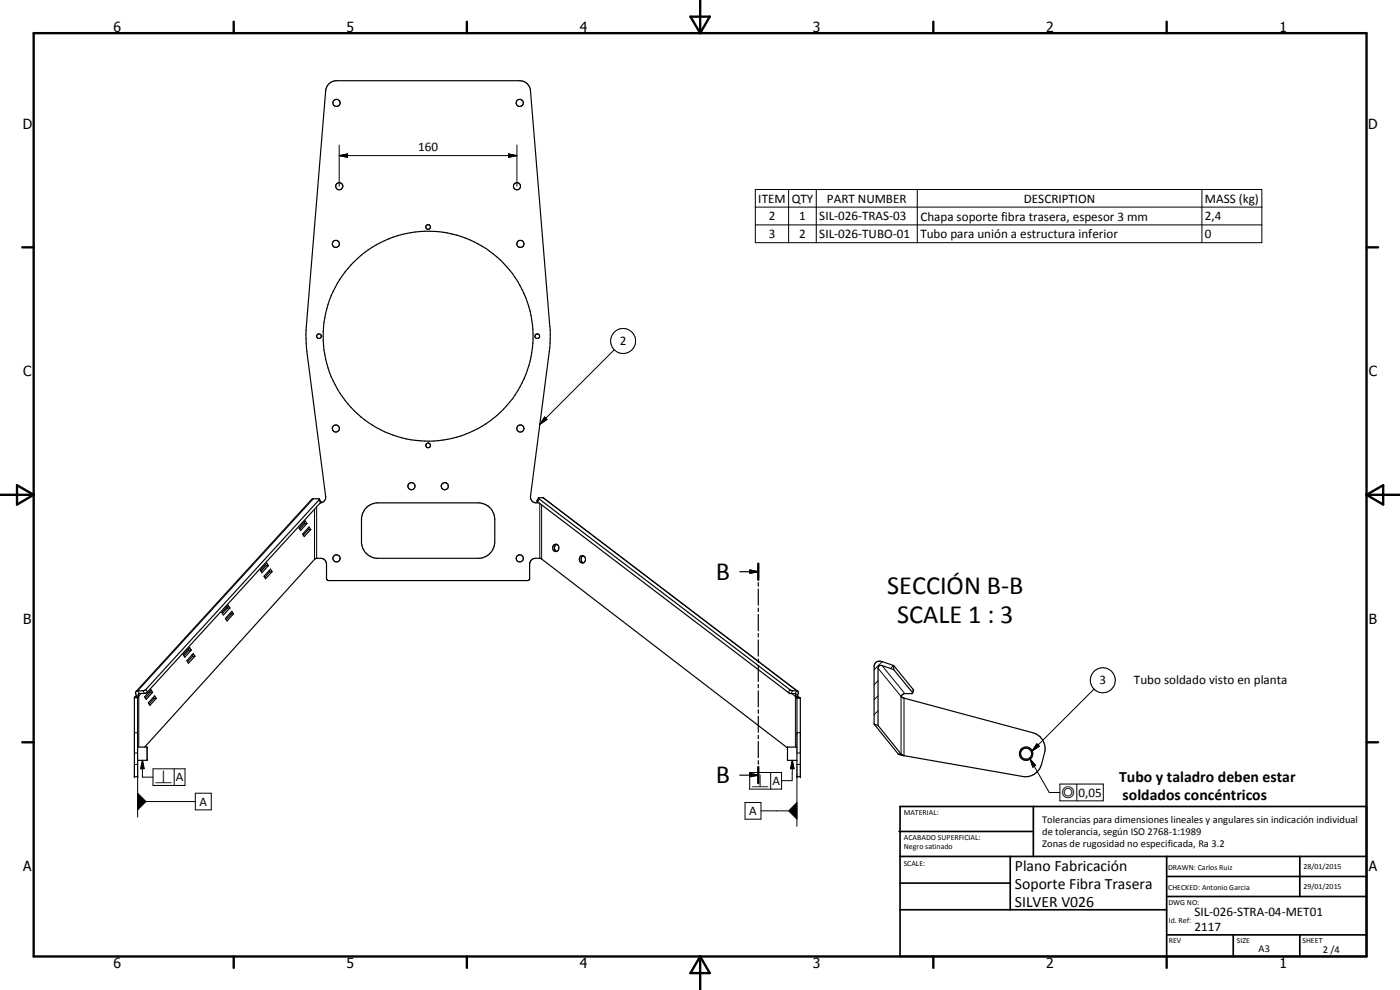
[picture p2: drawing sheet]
<svg xmlns="http://www.w3.org/2000/svg" width="420mm" height="297mm" viewBox="0 0 420 297" stroke-linecap="round" stroke-linejoin="round" font-family="sans-serif">
<g fill="none" stroke="#000" stroke-width=".35">
<path d="M91.3 156.7l.2 .4M91.5 157.1h.6M91.5 157.1l-1.6 1.6M91.6 156.3l.5 .8-1.9 2.1-.5-.8zM92.4 158.5l.2 .4M92.6 158.9h.6M92.6 158.9l-1.6 1.7M92.7 158.1l.5 .8-1.9 2.1-.5-.8zM95.8 149.7l-52 57.2-.8 .4h-1.7l-.6 .3 .3 1.2M95.8 149.7l.5 .8-.1 .3-52 56.8-.8 .5h-1.7l-.2 .2 .1 .5M95.8 149.7l-1.9-.1-.4 .2-52.7 57.7M96.1 150.9a1.69 1.69 0 0 0 1.6-1.9l-5.6-43.4-.3-5.1 5.9-73.2a3.3 3.3 0 0 1 3.3-3.1h54.9a3.2 3.2 0 0 1 3.3 3.1l5.9 71.8-.1 5.2-5.8 44.7a1.89 1.89 0 0 0 2.5 1.9"/>
<path d="M110.1 152.1l1.4-.8 1.5-.4h31a5 5 0 0 1 4.5 5v6.7a5 5 0 0 1-4.5 4.9h-31a5.1 5.1 0 0 1-4.5-4.4v-7.7l.4-1.6zM161.6 149.4l75.5 57.5 .7 .4 1.6 .1M161.6 149.4l1.6 .1 76.2 57.9M161.6 149.4l-.4 .8v.3l75.4 57.3 .7 .3 1.5 .1-.1 .8M79.7 169.4l.2 .3M79.9 169.7h.6M79.9 169.7l-1.6 1.7M80.1 169l.4 .7-1.9 2.1-.5-.7zM80.8 171.2l.2 .3M81 171.5h.6M81 171.5l-1.6 1.7M81.2 170.8l.4 .7-1.9 2.2-.5-.8z"/>
<path d="M167.1 163.3a1.19 1.19 0 0 1 0 2.1M167.1 163.3a1.16 1.16 0 0 0-.7 1.1 1.16 1.16 0 0 0 .7 1M167.1 163.3a1.07 1.07 0 0 0-1.2 1.1 1.07 1.07 0 0 0 1.2 1M175 166.8a1.19 1.19 0 0 0 0 2.1M175 166.8a1.07 1.07 0 0 0-1.1 1 1.07 1.07 0 0 0 1.1 1.1M175 166.8a1.16 1.16 0 0 1 .7 1 1.16 1.16 0 0 1-.7 1.1M222 171.5h5.6M225.1 171l2.5 .5-2.5 .5zM227.6 169.1v4.8M227.6 174.8v1.1M227.6 176.7v4.9M56.5 194.7l.2 .4"/>
<path d="M56.7 195.1h.7M56.7 195.1l-1.5 1.6M56.9 194.3l.5 .8-2 2.1-.4-.8zM57.6 196.5l.2 .4M57.8 196.9h.7M57.8 196.9l-1.5 1.6M58 196.1l.5 .8-2 2.1-.4-.8zM68.1 182.1l.2 .3M68.3 182.4h.7M68.3 182.4l-1.6 1.7M68.5 181.6l.5 .8-2 2.1-.4-.7zM69.2 183.9l.2 .3"/>
<path d="M69.4 184.2h.7M69.4 184.2l-1.5 1.7M69.6 183.4l.5 .8-2 2.1-.5-.8zM227.6 182.5v1M227.6 184.4v4.8M227.6 190.1v1M227.6 192v4.8M227.6 197.7v1.1M227.6 199.6v4.9M268.2 199.7l-3.5-1.2a1.64 1.64 0 0 0-2.4 1.3v17.5M268.2 199.7v1.2M268.2 199.7l5.9 7.2-.2 1.1"/>
<path d="M40.3 209.3v23.7h1v-23.7M40.3 209.3h1M41 208.8h.6M41 208.8l-.7 .5M41.6 208.8l-.3 .5M44.9 207.4l.3 .3M45.2 207.7h.6M45.2 207.7l-1.6 1.7M45.3 207l.5 .7-1.9 2.1-.5-.7zM46 209.2l.3 .3M46.3 209.5h.6M46.3 209.5l-1.6 1.7"/>
<path d="M46.4 208.8l.5 .7-1.9 2.1-.5-.7zM227.6 205.4v1M227.6 207.3v4.8M227.6 213v1M227.6 214.9v4.8M238.7 209l.5 .4v23.6h1v-23.6l-1-.4M238.7 209h.5M239.2 209.5h1M239.4 207.4l.2 .5-.4 1.1M262.3 217.3l1.2 .4M262.3 217.3l7.3 8.9M263.5 217.7l6.9 8.5"/>
<path d="M268.2 200.9l-3.5-1.2h-.7l-.4 .4-.1 17.6M268.2 200.9l5.7 7M273.9 207.9l-2.7 .3a.64 .64 0 0 0-.7 .7 .64 .64 0 0 0 .8 .6l38.6 10.3a4.9 4.9 0 0 1 3.6 6.1l-.9 3.5a5 5 0 0 1-5.7 3.6l-35.6-6.3M41.3 224.2h2.8v3.9h-2.8M43.4 224.2l51.1-56.5 1.8-.2a1.73 1.73 0 0 1 1.7 1.7v4.5l.6 .5h59.7l.7-.5v-4.5a1.8 1.8 0 0 1 1.6-1.7l1.9 .1 73.8 56.8M222 232.6h5.6M225.1 232.1l2.5 .5-2.5 .4zM227.6 220.6v1.1M227.6 222.5v4.8M227.6 228.2v1.1M227.6 230.2v4.8M239.2 224.2h-2.9v3.9h2.9"/>
<path d="M269.6 226.2h.8M269.6 226.2l1.7 .5M270.4 226.2l.9 .5"/>
<circle cx="101" cy="30.9" r="1.07"/>
<circle cx="156" cy="30.9" r="1.08"/>
<circle cx="101.8" cy="55.9" r="1.07"/>
<circle cx="155.1" cy="55.9" r="1.07"/>
<circle cx="100.8" cy="73.2" r="1.06"/>
<circle cx="128.5" cy="68.1" r=".69"/>
<circle cx="156.2" cy="73.2" r="1.06"/>
<circle cx="95.7" cy="100.9" r=".69"/>
<circle cx="128.5" cy="100.9" r="31.5"/>
<circle cx="161.2" cy="100.9" r=".71"/>
<circle cx="100.8" cy="128.6" r="1.05"/>
<circle cx="128.5" cy="133.6" r=".71"/>
<circle cx="156.2" cy="128.6" r="1.07"/>
<circle cx="123.5" cy="145.9" r="1.08"/>
<circle cx="133.5" cy="145.9" r="1.06"/>
<circle cx="101" cy="167.5" r="1.07"/>
<circle cx="156" cy="167.6" r="1.08"/>
<circle cx="307.9" cy="226.1" r="2.01"/>
<circle cx="307.9" cy="226.1" r="1.68"/>
</g>
<g fill="#000">
<circle cx="161.6" cy="149.4" r=".18"/>
<circle cx="40.3" cy="233" r=".18"/>
<circle cx="41.3" cy="233" r=".18"/>
<circle cx="44.1" cy="224.2" r=".18"/>
<circle cx="236.3" cy="224.2" r=".18"/>
<circle cx="239.2" cy="233" r=".18"/>
<circle cx="240.2" cy="233" r=".18"/>
</g>
<g fill="none" stroke="#000" stroke-width=".3">
<path d="M101.8 46.7l2.5-.5v1zM101.8 46.7h53.3M101.8 43.5v12.4M152.6 46.2l2.5 .5-2.5 .5zM155.1 43.5v12.4M226.7 56.9h152v15.9h-152zM236.7 56.9v15.9M245 56.9v15.9M275.3 56.9v15.9M360.7 56.9v15.9M226.7 62.1h152M226.7 67.5h152"/>
<path d="M184.4 104.9l-22.4 22.4M163.4 125.1l.8 .8-2.2 1.4zM94.1 149.6l-52.8 57.7 .6 .8M94.4 152.8v15.1M95 152.1v15.4M95.7 150l.5 .8M161.8 149.7l-.4 .9M162 151v16.5M162.5 151.5v16.2M163 149.4l76.1 57.9-.4 .8M264.7 199.7l6.9 8.4M264.7 198.5l-2.4 2.5"/>
<path d="M268.1 199.7l-.9 .9M40.3 219.8h1M42.4 208.1l-.8 .7v15.4M42.9 207.3l.5 .8M43.8 206.9l.4 .7M237.1 206.9l-.5 .9M237.6 208.1l1.1 .9v15.2M237.9 207.3l-.5 .8M239.2 219.8h1M263.5 200.5l6.9 8.5v17.2M263.5 213.3l-1.2 1.1M263.5 208.8l-1.2 1.1"/>
<path d="M263.5 204.3l-1.2 1.1M271.3 209.5v17.2M274.1 206.9l-.3 .9M328.3 206.8l-18.5 18.5M40.3 229.4h1M40.3 225.9h1M41.3 238l2.5 2.5-2.5 2.5zM41.3 233v12.2M42.7 228.1l.6 2.5h-1.1zM42.7 228.1v5.1h3.2M45.9 230.7h9.6v5h-9.6zM52.3 230.7v5"/>
<path d="M58.6 238h4.8v5h-4.8zM225 231.8h9.6v5h-9.6zM231.3 231.8v5M237.8 228.1l.5 2.5h-1zM237.8 228.1l-.1 6.1h-3.1M239.2 229.4h1M239.2 225.9h1M239.2 233v14.9M309.1 227.8l1.7 1.9-.8 .5zM309.1 227.8l5.8 10h3.2M311.2 223.2l.7 .7-2.1 1.4zM318.1 235.2h13v5.1h-13z"/>
<path d="M323.2 235.2v5.1M43.8 240.5h14.8M223.6 240.8h4.8v5h-4.8zM228.4 243.3h8.3M239.2 240.8v5l-2.5-2.5z"/>
<circle cx="187" cy="102.3" r="3.8"/>
<circle cx="331" cy="204.1" r="3.7"/>
</g>
<g fill="none" stroke="#000" stroke-width=".71">
<path d="M10.1 9.9h400v277.1h-400zM70.1 6.5v3.4M140.1 6.5v3.4M207.2 5h5.8l-2.9 4.9zM210.1 0v9.9M280.1 6.5v3.4M350.1 6.5v3.4M6.7 74.2h3.4M410.1 74.2h3.5M.1 148.5h10M5.1 145.6l5 2.9-5 2.9zM410.1 148.5h10"/>
<path d="M410.1 148.5l5-2.9v5.8zM227.6 169.1v4.8M6.7 222.7h3.4M227.6 230.2v4.8M410.1 222.7h3.5M70.1 287v3.4M140.1 287v3.4M210.1 287v10M210.1 287l2.9 5h-5.8zM280.1 287v3.4M350.1 287v3.4"/>
</g>
<g fill="none" stroke="#000" stroke-width=".51">
<path d="M269.8 249.5h40.3M270.1 242h140v45h-140zM270.1 257h140M303.2 257v16M310.1 242v15M350.1 257v30M390.1 257v12M270.1 265h33.1M270.1 273h80M350.1 269h60M350.1 263h60M350.1 280.5h60"/>
<path d="M370.1 280.5v6.5M390.1 280.5v6.5"/>
</g>
<path d="M101.8 46.7l2.5-.5v1zM152.6 46.2l2.5 .5-2.5 .5zM163.4 125.1l.8 .8-2.2 1.4zM225.1 171l2.5 .5-2.5 .5zM42.7 228.1l.6 2.5h-1.1zM225.1 232.1l2.5 .5-2.5 .4zM237.8 228.1l.5 2.5h-1zM309.1 227.8l1.7 1.9-.8 .5zM311.2 223.2l.7 .7-2.1 1.4zM41.3 238l2.5 2.5-2.5 2.5zM239.2 240.8v5l-2.5-2.5z" fill="#000"/>
<g font-size="7.9">
<text x="214.8" y="174">B</text>
<text x="266.3" y="178.1">SECCIÓN B-B</text>
<text x="269.2" y="187.1">SCALE 1 : 3</text>
<text x="214.8" y="235.1">B</text>
</g>
<g font-size="4.7">
<text x="335.9" y="234.6">Tubo y taladro deben estar</text>
<text x="336.9" y="240">soldados concéntricos</text>
<text x="304.6" y="261.2">Plano Fabricación</text>
<text x="304.6" y="266.6">Soporte Fibra Trasera</text>
<text x="304.6" y="272">SILVER V026</text>
</g>
<g font-size="4.2">
<text x="34" y="9.6">6</text>
<text x="104" y="9.6">5</text>
<text x="174" y="9.6">4</text>
<text x="244" y="9.6">3</text>
<text x="314" y="9.6">2</text>
<text x="384" y="9.6">1</text>
<text x="6.8" y="38.7">D</text>
<text x="410.6" y="38.7">D</text>
<text x="7" y="112.9">C</text>
<text x="410.8" y="112.9">C</text>
<text x="7" y="187.1">B</text>
<text x="410.8" y="187.1">B</text>
<text x="7" y="261.4">A</text>
<text x="410.8" y="261.4">A</text>
<text x="34" y="290.4">6</text>
<text x="104" y="290.4">5</text>
<text x="174" y="290.4">4</text>
<text x="244" y="290.4">3</text>
<text x="314" y="290.4">2</text>
<text x="384" y="290.4">1</text>
</g>
<g font-size="3.9">
<text x="125.5" y="45.2">160</text>
<text x="227.6" y="60.8">ITEM</text>
<text x="237.6" y="60.8">QTY</text>
<text x="248.2" y="60.8">PART NUMBER</text>
<text x="307.3" y="60.8">DESCRIPTION</text>
<text x="361.6" y="60.9">MASS (kg)</text>
<text x="230.7" y="66.1">2</text>
<text x="230.7" y="71.4">3</text>
<text x="239.9" y="66.1">1</text>
<text x="239.9" y="71.4">2</text>
<text x="245.9" y="66.1">SIL-026-TRAS-03</text>
<text x="245.9" y="71.4">SIL-026-TUBO-01</text>
<text x="276.2" y="66.2">Chapa soporte fibra trasera, espesor 3 mm</text>
<text x="276.2" y="71.5">Tubo para unión a estructura inferior</text>
<text x="361.6" y="66.1">2,4</text>
<text x="361.6" y="71.4">0</text>
<text x="186" y="103.6">2</text>
<text x="330" y="205.4">3</text>
<text x="340.3" y="205.3">Tubo soldado visto en planta</text>
<text x="52.8" y="234.4">A</text>
<text x="231.8" y="235.5">A</text>
<text x="323.7" y="239">0,05</text>
<text x="59.9" y="241.8">A</text>
<text x="224.9" y="244.6">A</text>
<text x="358.5" y="275">SIL-026-STRA-04-MET01</text>
<text x="358.5" y="279.4">2117</text>
</g>
<g font-size="3.3">
<text x="46.5" y="235">b</text>
<text x="225.5" y="236.1">b</text>
<text x="318.6" y="239.6">r</text>
</g>
<g font-size="3.1">
<text x="312.7" y="246.8">Tolerancias para dimensiones lineales y angulares sin indicación individual</text>
<text x="312.7" y="250.4">de tolerancia, según ISO 2768-1:1989</text>
<text x="312.7" y="254">Zonas de rugosidad no especificada, Ra 3.2</text>
<text x="377.7" y="285.6">A3</text>
<text x="397" y="285.9">2 /4</text>
</g>
<g font-size="2.4">
<text x="271.2" y="244.4">MATERIAL:</text>
<text x="271.3" y="252">ACABADO SUPERFICIAL:</text>
<text x="271.3" y="254.6">Negro satinado</text>
<text x="271.2" y="259.7">SCALE:</text>
<text x="350.6" y="261">DRAWN: Carlos Ruiz</text>
<text x="391.2" y="260.6">28/01/2015</text>
<text x="350.6" y="267">CHECKED: Antonio Garcia</text>
<text x="391.2" y="266.7">29/01/2015</text>
<text x="350.6" y="271.4">DWG NO:</text>
<text x="350.8" y="276.9">Id. Ref:</text>
<text x="350.8" y="282.8">REV</text>
<text x="371.2" y="282.9">SIZE</text>
<text x="390.9" y="282.9">SHEET</text>
</g>
</svg>
